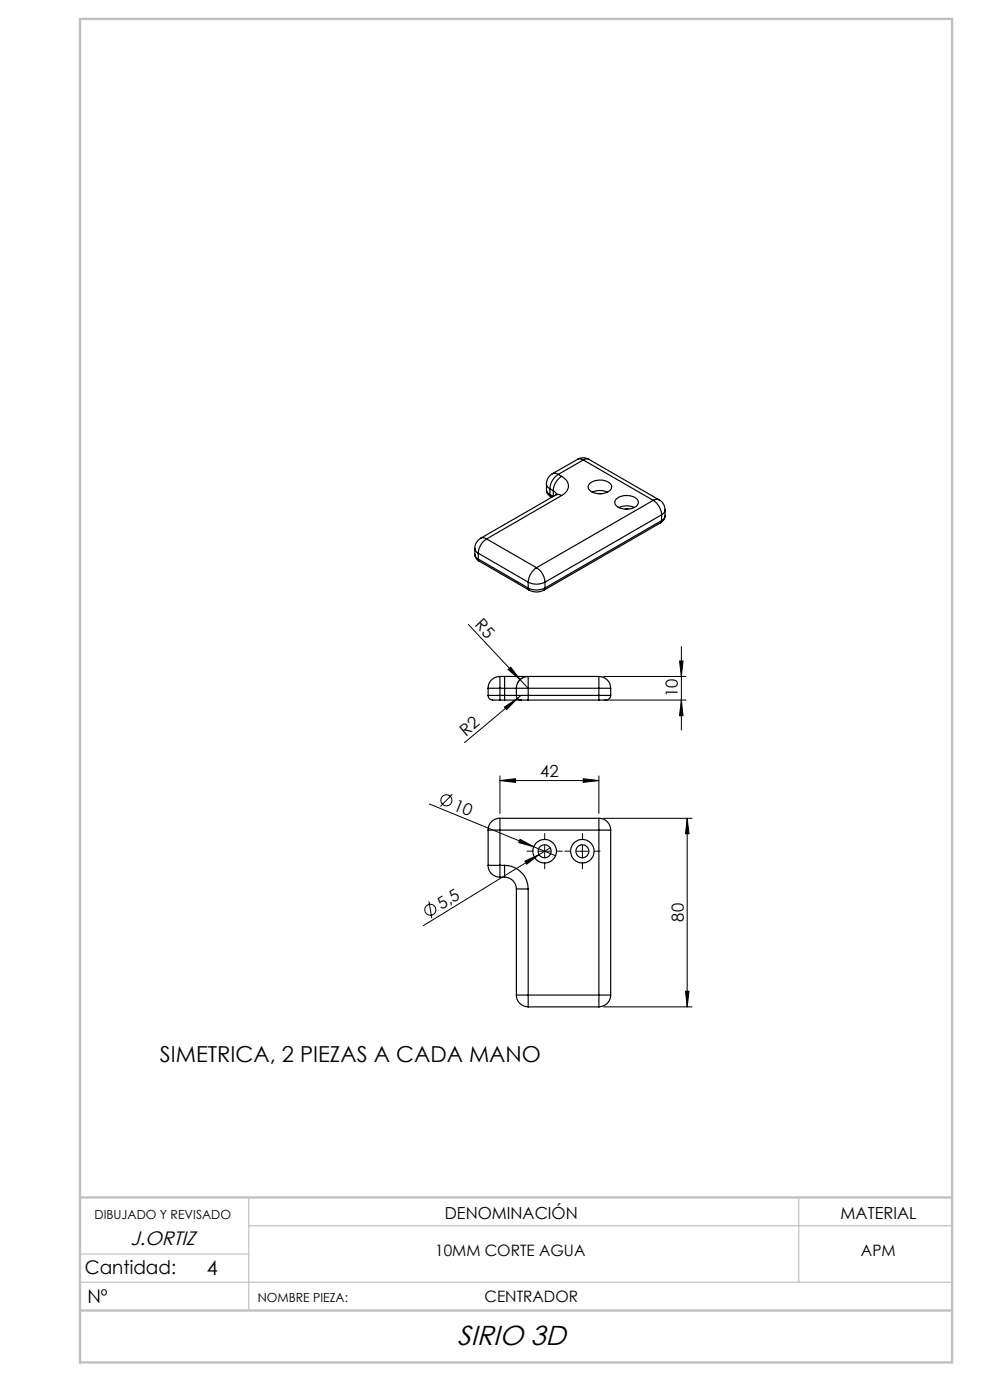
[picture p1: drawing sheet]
<svg xmlns="http://www.w3.org/2000/svg" width="210mm" height="297mm" viewBox="0 0 210 297" stroke-linecap="round" stroke-linejoin="round" font-family="sans-serif">
<g fill="none" stroke="#000" stroke-width=".21">
<path d="M99.3 132.5l11 11.7M144.5 137.2v17.7M107 150l2.7-1.8-2.2 2.4zM107.8 142l.5-.5 2 2.7zM109.7 148.2l-11.2 9.3M109.8 148.2l.7 .3M110.3 144.2l1.7 1.8M110.5 147.5l-.8 .7M111.1 143.7l-1 .7-.4 .6M128 143.5h17.5M128 148.5h17.5M144.1 140.2h.8l-.4 3.3z"/>
<path d="M144.5 148.5l.4 3.3h-.8zM91.1 170.6l22.1 9M96 168.5l-2.6 2.6M106 165.6l3.3-.4v.8zM106 164.6v8M106 165.6h21M110.3 178l2.9 1.6-3.2-.9zM113.2 179.6l4.6 1.9M115.5 179.3v2.6M116.7 179.9l-2.3 1.4M123.5 179.3v2.6M123.7 165.2l3.3 .4-3.3 .4z"/>
<path d="M127 164.6v8M128 173.6h18.8M145.8 173.6v40M145.8 173.6l.4 3.3h-.8zM91 191.2l.6 3.6M111.3 182.7l3.1-1.4-2.7 2zM114.3 180.6h2.5M114.4 181.3l-24.6 15.1M122.3 180.6h2.5M128 213.6h18.8M145.4 210.3h.8l-.4 3.3z"/>
<circle cx="94.7" cy="169.8" r="1.17"/>
<circle cx="91.3" cy="193" r="1.17"/>
</g>
<path d="M115.5 178.1v-1.3M123.5 178.1v-1.3M113 180.6h-1.2M115.5 183.1v1.2M118 180.6h1.3M121 180.6h-1.2M123.5 183.1v1.2M126 180.6h1.3" fill="none" stroke="#000" stroke-width=".21" stroke-dasharray="15.2 1.3 1.3 1.3"/>
<path d="M52.8 254v24M169.4 254v18M17 272h185M17 266h35.8M52.8 260h149.2" fill="none" stroke="#c0c0c0" stroke-width=".25"/>
<path d="M17 4h185v285h-185zM17 254h185M17 278h185" fill="none" stroke="#c0c0c0" stroke-width=".5"/>
<g fill="#000">
<path d="M107 150l2.7-1.8-2.2 2.4zM107.8 142l.5-.5 2 2.7zM110.3 178l2.9 1.6-3.2-.9zM111.3 182.7l3.1-1.4-2.7 2z"/>
<path d="M144.1 140.2h.8l-.4 3.3zM144.5 148.5l.4 3.3h-.8z"/>
<path d="M106 165.6l3.3-.4v.8zM123.7 165.2l3.3 .4-3.3 .4z"/>
<path d="M145.8 173.6l.4 3.3h-.8zM145.4 210.3h.8l-.4 3.3z"/>
</g>
<g fill="none" stroke="#000" stroke-width=".25">
<path d="M122.5 97.5a2.31 2.31 0 0 1 2.5 0M122.5 97.5l.4-.2 .8 .3M122.5 97.5l-5.3 3M123.7 97.6l-5.3 3M123.7 97.6l14.9 8.5M125 97.5l-.5-.2-.8 .3M125 97.5l14.8 8.5M100.7 117.6a1.71 1.71 0 0 0 1 1.5M100.7 116.3l.1 .5 .7 .6M100.7 117.6l.2 .6 .6 .4M100.7 116.3v1.3M101.5 118.6l.2 .5"/>
<path d="M101.5 117.4l10.5 6.1M101.5 118.6l10.5 6.1M101.5 117.4v1.2M101.7 119.1l10.6 6.1M102 114.2a2.69 2.69 0 0 0-1.3 2.1M102 114.2l.6-.1 .6 .2M103.2 114.3a3.8 3.8 0 0 0-1.7 3.1M103.2 114.3l10.6 6.1M115.9 103.9a1.57 1.57 0 0 0 .9 1.5M115.9 102.7l.2 .6 .6 .4M115.9 103.9l.1 .4 .7 .6M115.9 102.7v1.2"/>
<path d="M116.7 104.9l.1 .5M116.7 103.7l.7 .4M116.7 103.7v1.2M116.8 105.4l.3 .1M117.2 100.5a2.48 2.48 0 0 0-1.3 2.2M117.2 100.5l.6-.1 .6 .2M117.4 104.1l.5 .4 .1 .4M117.4 104.1v1.2l-.7-.4M117.9 105l.4-.1 .8 .2M117.9 105l-15.9 9.2M118.2 104.8l-.3 .2M118.4 100.6a3.7 3.7 0 0 0-1.7 3.1"/>
<path d="M118.4 100.6l.7 .5M119.1 101.1a2.14 2.14 0 0 1 1.5 2 2.14 2.14 0 0 1-1.5 2M119.1 101.1a3.8 3.8 0 0 0-1.7 3M119.1 105.1l-15.9 9.2M125.1 102.6a3.3 3.3 0 0 1 4.6 .4 1.47 1.47 0 0 1-1.5 1.6 2.77 2.77 0 0 1-3.4-1.2v-.3zM125.7 104.4l.1-.1a4.2 4.2 0 0 1 3.1 .1M126.9 104.7h.7M130.7 105.9a3.5 3.5 0 0 1 4.6 .2 1.32 1.32 0 0 1-1.2 1.7 3.1 3.1 0 0 1-3.6-.9l-.1-.5zM131.3 107.7l.7-.3a3.9 3.9 0 0 1 2.5 .3M132.6 108h.6M138.6 106.1a4 4 0 0 1 1.7 3.1M138.6 106.1l-24.8 14.3"/>
<path d="M139.8 106a2.47 2.47 0 0 1 1.3 2.2M139.8 106l-.4-.1-.8 .2M140.1 110.9l-24.7 14.3M140.3 110.5l-.2 .4M140.3 109.2l-24.7 14.3M140.3 109.2v1.3M140.3 110.5l-24.7 14.2M141.1 109.4a1.81 1.81 0 0 1-1 1.5M141.1 108.2l-.2 .6-.6 .4M141.1 109.4l-.2 .6-.6 .5M141.1 108.2v1.2M112 123.5a3.9 3.9 0 0 0 3.6 0"/>
<path d="M112 124.7a3.9 3.9 0 0 0 3.6 0M112 124.7l.3 .5M112 123.5v1.2M112.3 125.2l.1 .1a3.4 3.4 0 0 0 3-.1M113.8 120.4a4 4 0 0 0-1.8 3.1M113.8 120.4a3.9 3.9 0 0 1 1.8 3.1M115.6 124.7l-.2 .5M115.6 123.5v1.2M103.5 147.5a1.36 1.36 0 0 0 1.8 1h.7M103.5 147.5h2.5M103.5 146h2.5M103.5 146v1.5"/>
<path d="M106 147.5v1M106 143.5v2.5M106 143.5a2.52 2.52 0 0 0-2.5 2.5M106 146v1.5M106 146h1M106 143.5h1M106 147.5h1M106 148.5h1M107 146h2.5M107 147.5h2.5M107 143.5v2.5M107 143.5h5"/>
<path d="M107 147.5v1M107 148.5h3.5M107 146v1.5M109.5 146h2.5M109.5 147.5h2.5M109.5 147.5a.96 .96 0 0 0 1 1M109.5 146v1.5M110.5 148.5h1.5M112 143.5v2.5M112 143.5a2.52 2.52 0 0 0-2.5 2.5M112 147.5v1M112 146v1.5"/>
<path d="M112 146h15M112 143.5h15M112 147.5h15M112 148.5h15M127 143.5v2.5M127 143.5a2.52 2.52 0 0 1 2.5 2.5M127 146h2.5M127 147.5h2.5M127 147.5v1M127 146v1.5M129.5 147.5a1.41 1.41 0 0 1-1.8 1h-.7M129.5 146v1.5"/>
<path d="M103.5 176.1h2.5M103.5 176.1v7.5M106 173.6v2.5M106 173.6a2.46 2.46 0 0 0-2.5 2.5M106 176.1v7.5M106 173.6h21M106 176.1h21M127 173.6v2.5M127 176.1h2.5M127 173.6a2.46 2.46 0 0 1 2.5 2.5M127 176.1v35M129.5 176.1v35"/>
<path d="M103.5 183.6h2.5M103.5 183.6a2.46 2.46 0 0 0 2.5 2.5M106 183.6v2.5M106 183.6h1M106 186.1h1M107 183.6a5 5 0 0 1 5 5M107 183.6v2.5M107 186.1a2.52 2.52 0 0 1 2.5 2.5M109.5 188.6h2.5M109.5 188.6v22.5M112 188.6v22.5M109.5 211.1h2.5"/>
<path d="M109.5 211.1a2.52 2.52 0 0 0 2.5 2.5M112 211.1v2.5M112 213.6h15M112 211.1h15M127 211.1v2.5M127 211.1h2.5M129.5 211.1a2.52 2.52 0 0 1-2.5 2.5"/>
<circle cx="115.5" cy="180.6" r="2.5"/>
<circle cx="115.5" cy="180.6" r="1.38"/>
<circle cx="123.5" cy="180.6" r="1.37"/>
<circle cx="123.5" cy="180.6" r="2.5"/>
</g>
<text font-size="5.8" x="97" y="285.2">SIRIO 3D</text>
<text font-size="4.7" x="33.9" y="225.2">SIMETRICA, 2 PIEZAS A CADA MANO</text>
<text font-size="4.2" x="43.8" y="270.4">4</text>
<text font-size="4.1" x="27.7" y="264.1">J.ORTIZ</text>
<g font-size="4">
<text x="18" y="270.3">Cantidad:</text>
<text x="18.5" y="276.3">Nº</text>
</g>
<g font-size="3.5">
<text x="100.6" y="132.6" transform="rotate(47 100.6 132.6)">R5</text>
<text x="143.8" y="148" transform="rotate(-90 143.8 148)">10</text>
<text x="98.8" y="156.3" transform="rotate(-40 98.8 156.3)">R2</text>
<text x="114.6" y="164.8">42</text>
<text x="96" y="171.7" transform="rotate(22 96 171.7)">10</text>
<text x="93.7" y="193.1" transform="rotate(-32 93.7 193.1)">5,5</text>
<text x="145" y="195.5" transform="rotate(-90 145 195.5)">80</text>
<text x="94.4" y="258.6">DENOMINACIÓN</text>
<text x="178.3" y="258.6">MATERIAL</text>
</g>
<g font-size="3.3">
<text x="92.3" y="266.4">10MM CORTE AGUA</text>
<text x="182.6" y="266.4">APM</text>
<text x="102.8" y="276.1">CENTRADOR</text>
</g>
<g font-size="2.7">
<text x="20.1" y="258.6">DIBUJADO Y REVISADO</text>
<text x="54.7" y="276.1">NOMBRE PIEZA:</text>
</g>
</svg>
